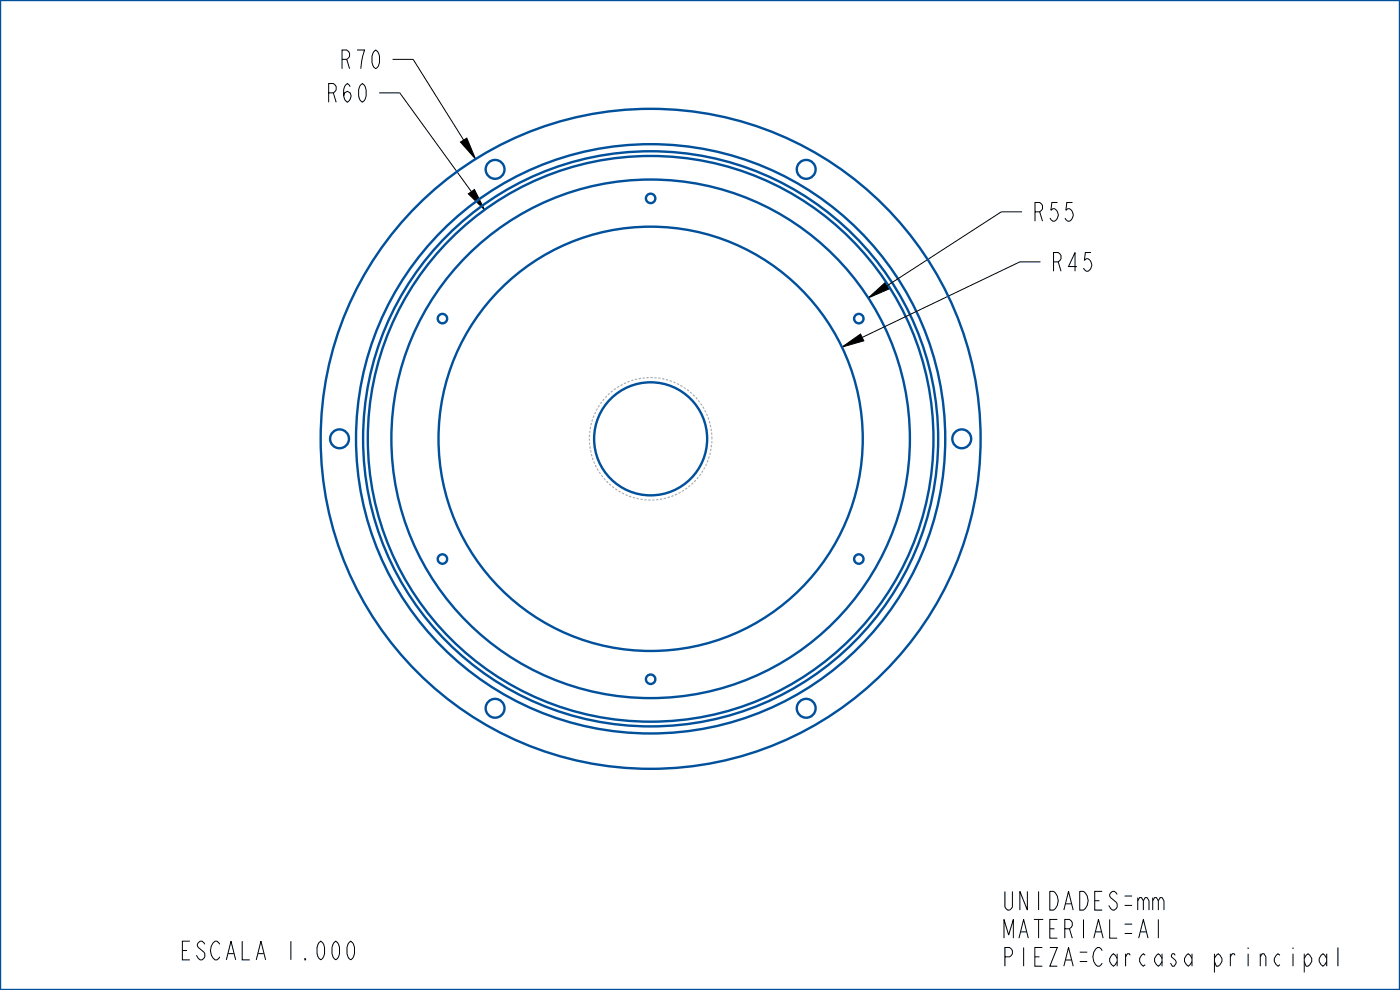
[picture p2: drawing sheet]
<svg xmlns="http://www.w3.org/2000/svg" width="297mm" height="210mm" viewBox="0 0 297 210" stroke-linecap="round" stroke-linejoin="round" font-family="sans-serif">
<path d="M97.7 30.1l1.3-.8 1.9 4.4zM99.4 41.1l1.2-.9 2.2 4.3zM178.6 73.6l4-2.7 .6 1.4zM184.2 63.2l3.6-3.3 .8 1.4z" fill="#000"/>
<path d="M80.4 19.7h4.4l15.2 21M83.3 12.6h4.3l10.8 17.1M97.7 30.1l1.3-.8 1.9 4.4zM99.4 41.1l1.2-.9 2.2 4.3zM216.8 44.9h-4.4l-24.2 15.7M220.7 55.5h-4.3l-33.5 16.1M178.6 73.6l4-2.7 .6 1.4zM184.2 63.2l3.6-3.3 .8 1.4z" fill="none" stroke="#000" stroke-width=".21"/>
<g fill="none" stroke="#00509b" stroke-width=".51">
<path d="M0 0h297v210h-297z"/>
<circle cx="138" cy="93.1" r="62.5"/>
<circle cx="138" cy="93.1" r="61"/>
<circle cx="138" cy="93.1" r="60"/>
<circle cx="138" cy="93.1" r="55"/>
<circle cx="138" cy="93.1" r="45"/>
<circle cx="138" cy="93.1" r="12"/>
</g>
<path d="M151 93.1a13 13 0 0 0-19.1-11.5 13 13 0 0 0-1.2 22.2 13 13 0 0 0 20.2-9.3l.1-1.4" fill="none" stroke="#afafb4" stroke-width=".25" stroke-dasharray=".5 .3" stroke-linecap="butt"/>
<!-- layer: 02___PRT_ALL_AXES -->
<g fill="none" stroke="#00509b" stroke-width=".51">
<circle cx="105" cy="35.9" r="2"/>
<circle cx="171" cy="35.9" r="2"/>
<circle cx="138" cy="42.1" r="1"/>
<circle cx="93.9" cy="67.6" r="1"/>
<circle cx="182.2" cy="67.6" r="1"/>
<circle cx="72" cy="93.1" r="2"/>
<circle cx="138" cy="93.1" r="70"/>
<circle cx="204" cy="93.1" r="2"/>
<circle cx="93.9" cy="118.6" r="1"/>
<circle cx="182.2" cy="118.6" r="1"/>
<circle cx="105" cy="150.2" r="2"/>
<circle cx="138" cy="144.1" r="1"/>
<circle cx="171" cy="150.2" r="2"/>
</g>
<g font-size="5.2">
<text x="71.8" y="14.6">R70</text>
<text x="68.9" y="21.7">R60</text>
<text x="218.8" y="46.9">R55</text>
<text x="222.7" y="57.5">R45</text>
<text x="212.4" y="193">UNIDADES=mm</text>
<text x="38.4" y="203.6">ESCALA 1.000</text>
<text x="212.4" y="199">MATERIAL=Al</text>
<text x="212.4" y="205">PIEZA=Carcasa principal</text>
</g>
</svg>
